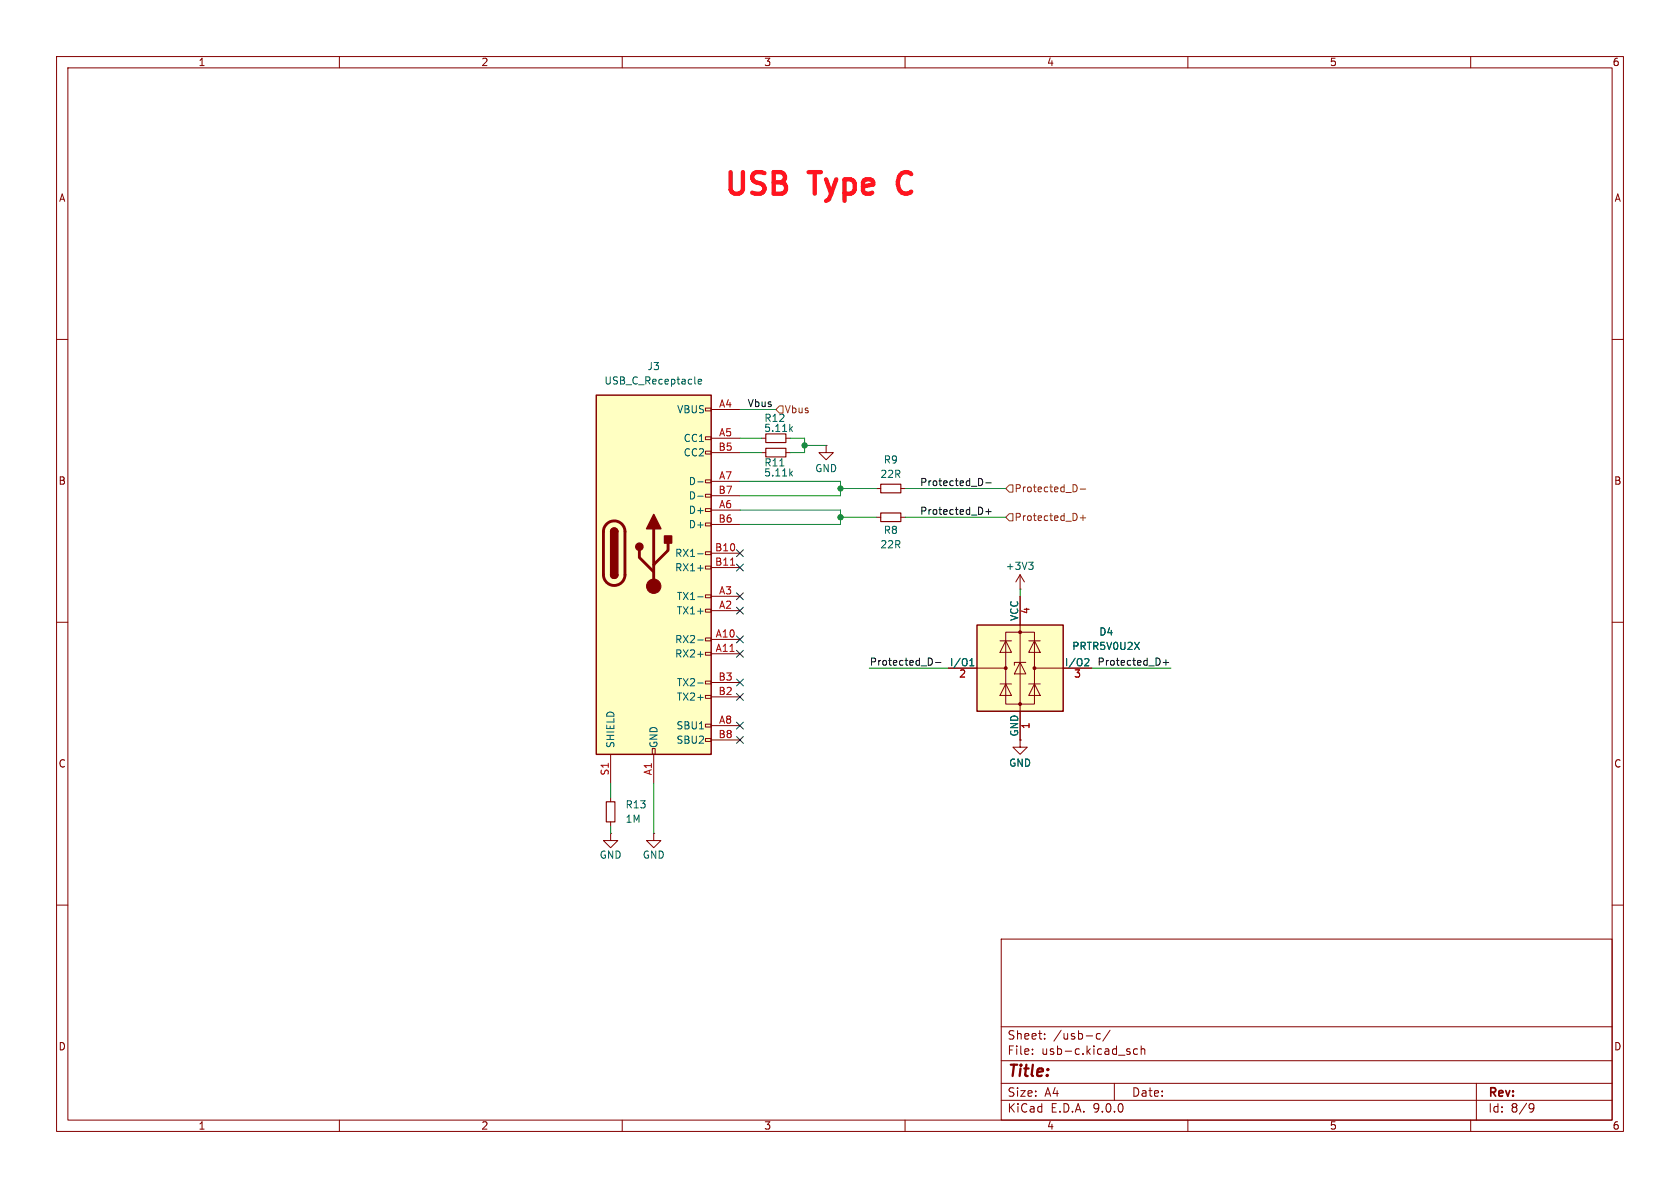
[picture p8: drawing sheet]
<svg xmlns="http://www.w3.org/2000/svg" width="297mm" height="210mm" viewBox="0 0 297 210" stroke-linecap="round" stroke-linejoin="round" font-family="sans-serif">
<g fill="none" stroke="#840000" stroke-width=".18">
<path d="M10 10h277v190h-277zM12 12h273v186h-273zM60 10v2M110 10v2M160 10v2M210 10v2M260 10v2M10 60h2M134.6 77.5h.8M138.9 77.5h.8M146 78.7v1.3h1.3l-1.3 1.3-1.2-1.3h1.2M146 78.7h.1"/>
<path d="M285 60h2M134.6 80h.8M138.9 80h.8M154.9 86.4h.8M159.3 86.4h.7M10 110h2M285 110h2M180.3 130.8v1.3h1.3l-1.3 1.3-1.2-1.3h1.2M10 160h2M177 166h108v32h-108zM285 160h2M60 198v2"/>
<path d="M110 198v2M160 198v2M177 194.5h108M177 191.5h108M177 187.5h108M177 181.5h108M182.5 186.3v.1M182.5 185.5v.1M184.7 183.6v.1M184.7 182.8v.1M194.5 182.8l-.4-.1-.3 .3v.4l.2 .2h.5M196.2 182.1l-1.2 2"/>
<path d="M197 191.5v3M199.6 185.9l.2 .2-.2 .3M199.6 185.4l.1 .1M201.1 185.5l-.4-.1-.3 .3v.4l.1 .2h.6M201.7 185.5l.3-.1 .3 .1 .1 .9M201.7 184.9v1.5M210 198v2M260 198v2M261 191.5v6.5M270.6 195.1l.5 .1a.99 .99 0 0 1-.4 1.4h-.2M271.2 195.7l-.3 .3h-.3"/>
</g>
<path d="M135.4 76.7h3.5v1.5h-3.5zM135.4 79.2h3.5v1.6h-3.5zM155.7 85.6h3.6v1.5h-3.6z" fill="none" stroke="#840000" stroke-width=".2"/>
<path d="M139.7 75.8l.4 .5M140.1 75.4l-.5 .5M137.9 82.4h.7M139.7 83.7l.4 .4M140.1 83.3l-.5 .5" fill="none" stroke="#006464" stroke-width=".18"/>
<path d="M105.4 69.9h20.3v63.5h-20.3z" fill="#ffffc2"/>
<g fill="none" stroke="#840000" stroke-width=".18">
<path d="M124.7 72.1h1v.5h-1zM124.7 77.2h1v.5h-1zM124.7 79.8h1v.5h-1zM125.7 72.4h5.1M125.7 77.5h5.1M124.7 84.8h1v.5h-1zM124.7 87.4h1v.5h-1zM124.7 89.9h1v.5h-1zM124.7 92.5h1v.5h-1zM124.7 97.5h1v.5h-1zM125.7 80h5.1M125.7 85.1h5.1"/>
<path d="M125.7 87.6h5.1M125.7 90.2h5.1M125.7 92.7h5.1M125.7 97.8h5.1M154.9 91.4h.8M159.3 91.4h.7M124.7 100.1h1v.5h-1zM124.7 105.2h1v.5h-1zM124.7 107.7h1v.5h-1zM124.7 112.8h1v.5h-1zM124.7 115.3h1v.5h-1zM125.7 100.3h5.1"/>
<path d="M125.7 105.4h5.1M125.7 108h5.1M125.7 113h5.1M125.7 115.6h5.1M180.3 104.1h.1M180.3 101.6l-.7 1.3M180.3 101.6l.8 1.3M180.3 101.6v2.5M107.9 133.4v5M115.3 132.3h.5v1.1h-.5zM115.6 133.4v5M124.7 120.4h1v.5h-1z"/>
<path d="M124.7 122.9h1v.5h-1zM124.7 128h1v.5h-1zM124.7 130.6h1v.5h-1zM125.7 120.7h5.1M125.7 123.2h5.1M125.7 128.3h5.1M125.7 130.8h5.1M107.9 147.3v1.3h1.3l-1.3 1.3-1.2-1.3h1.2M107.9 147.3h.1M107.9 141v.7M107.9 145.3v.8M115.6 147.3v1.3h1.2l-1.2 1.3-1.3-1.3h1.3"/>
<path d="M115.6 147.3h.1"/>
</g>
<path d="M105.4 69.9h20.3v63.5h-20.3zM107.9 94a.64 .64 0 0 1 .7-.7 .64 .64 0 0 1 .6 .7M107.9 101.6a.64 .64 0 0 0 .7 .6 .64 .64 0 0 0 .6-.6" fill="none" stroke="#840000" stroke-width=".25"/>
<path d="M107.2 92.6a1.9 1.9 0 0 1 2.1-.4 1.9 1.9 0 0 1 1.2 1.8v7.6a1.91 1.91 0 0 1-1.9 1.9 1.91 1.91 0 0 1-1.9-1.9v-7.8l.2-.6zM113 97.3v1.3l2.6 2.5M115.6 93.5v10.1M118.1 96v1.3l-2.5 2.5" fill="none" stroke="#840000" stroke-width=".51"/>
<g fill="#840000" stroke="#840000" stroke-width=".25">
<path d="M107.9 94h1.3v7.6h-1.3z"/>
<path d="M108.1 93.5a.64 .64 0 0 1 .7-.1 .64 .64 0 0 1 .4 .6h-1.3z"/>
<path d="M107.9 101.6h1.3a.64 .64 0 0 1-.6 .6 .64 .64 0 0 1-.7-.6z"/>
<path d="M115.6 90.9l1.2 2.6h-2.5z"/>
<path d="M117.5 94.7h1.2v1.3h-1.2z"/>
<circle cx="113" cy="96.6" r=".63"/>
</g>
<circle cx="115.6" cy="103.6" r="1.27" fill="#840000" stroke="#840000" stroke-width=".18"/>
<path d="M123.4 67.5l.6-.2v-.2l-.4-.1-.2 .2 .1 .6h.5M123.3 85.2h1M123.3 87.7h1M123.3 97.9h1M181.9 99.4h.7l-.4 .5M182.4 99.9l.2 .2v.3l-.2 .3M123.3 100.4h1M123.3 105.5h1M123.3 113.1h1M123.3 115.7h1M123.3 120.7h1" fill="none" stroke="#006464" stroke-width=".18"/>
<path d="M129.1 99.9h.8" fill="none" stroke="#a90000" stroke-width=".18"/>
<path d="M155.7 90.7h3.6v1.5h-3.6zM107.2 141.7h1.5v3.6h-1.5z" fill="none" stroke="#840000" stroke-width=".2"/>
<path d="M172.7 110.5h15.3v15.2h-15.3z" fill="#ffffc2"/>
<path d="M172.7 110.5h15.3v15.2h-15.3z" fill="none" stroke="#840000" stroke-width=".25"/>
<g fill="none" stroke="#840000" stroke-width=".18">
<path d="M167.6 118.1h10.2M176.8 113.3h2M177.8 111.8h5.1v12.7h-5.1zM177.8 113.3l1 2h-2zM180.3 117.1l1.1 2h-2.1zM180.3 105.4v25.4M181.4 117.1h-2.1v.5M181.9 113.3h2M182.9 113.3l1 2h-2zM182.9 118.1h10.1M176.8 120.9h2M177.8 120.9l1 2h-2z"/>
<path d="M181.9 120.9h2M182.9 120.9l1 2h-2z"/>
</g>
<g fill="#840000" stroke="#840000" stroke-width=".18">
<circle cx="177.8" cy="118.1" r=".25"/>
<circle cx="180.3" cy="111.8" r=".25"/>
<circle cx="180.3" cy="124.5" r=".25"/>
<circle cx="182.9" cy="118.1" r=".25"/>
</g>
<path d="M171.5 117.7h.7M171.5 116.8l.3-.4v1.3M192 116.4l.4 .1 .1 .3-.8 .9h.8" fill="none" stroke="#006464" stroke-width=".18"/>
<path d="M137.8 71.8h.6v1.2h-.6l-.6-.6zM177.8 91.4l.6-.6h.7v1.3h-.7zM177.8 86.4l.6-.7h.7v1.3h-.7zM190.2 85.7l.2 .5-.2 .7M191 91.5h.9M191 86.5h.9M191.5 91.1v.9" fill="none" stroke="#725600" stroke-width=".18"/>
<path d="M173.5 84.6l.2 .5-.2 .7M174.3 90.4h.9M174.3 85.4h.9M174.8 90v.9M164.6 116.4l.2 .5-.2 .6M165.4 117.1h.9M205.6 117.1h1M206.1 116.6v1" fill="none" stroke="#0f0f0f" stroke-width=".18"/>
<g fill="none" stroke="#009600" stroke-width=".18">
<path d="M130.8 77.5h3.8M130.8 72.4h6.4M139.7 77.5h2.5v2.5h-2.5M142.2 78.7h3.8M130.8 90.2h17.8v2.5h-17.8M130.8 85.1h17.8v2.5h-17.8M130.8 80h3.8M148.6 86.4h6.3M148.6 91.4h6.3M160 86.4h17.8M160 91.4h17.8M153.7 118.1h13.9"/>
<path d="M180.3 104.1v1.3M193 118.1h14M107.9 138.4v2.6M115.6 138.4v8.9M107.9 146.1v1.2"/>
</g>
<g fill="none" stroke="#000084" stroke-width=".18">
<path d="M130.2 97.2l1.2 1.2M130.2 99.7l1.2 1.2M131.4 97.2l-1.2 1.2M131.4 99.7l-1.2 1.2M130.2 107.3l1.2 1.3M130.2 115l1.2 1.2M130.2 112.4l1.2 1.2M130.2 104.8l1.2 1.2M131.4 107.3l-1.2 1.3M131.4 115l-1.2 1.2M131.4 112.4l-1.2 1.2M131.4 104.8l-1.2 1.2"/>
<path d="M130.2 127.7l1.2 1.2M130.2 130.2l1.2 1.2M130.2 120l1.2 1.3M130.2 122.6l1.2 1.2M131.4 127.7l-1.2 1.2M131.4 130.2l-1.2 1.2M131.4 120l-1.2 1.3M131.4 122.6l-1.2 1.2"/>
</g>
<g fill="#009600" stroke="#009600" stroke-width=".18">
<circle cx="148.6" cy="91.4" r=".46"/>
<circle cx="148.6" cy="86.4" r=".46"/>
<circle cx="142.2" cy="78.7" r=".46"/>
</g>
<g font-size="5.3" fill="#ff141f">
<text x="127.5" y="35.6">USB</text>
<text x="143.3" y="35.6">Type</text>
<text x="160.3" y="35.6">C</text>
</g>
<text font-size="2.8" fill="#840000" x="178" y="190.9">Title:</text>
<g font-size="2.1" fill="#840000">
<text x="178" y="184">Sheet:</text>
<text x="186.2" y="184">/usb-c/</text>
<text x="178" y="186.7">File:</text>
<text x="184.1" y="186.7">usb-c.kicad_sch</text>
<text x="178" y="196.9">KiCad</text>
<text x="178" y="194.1">Size:</text>
<text x="184.7" y="194.1">A4</text>
<text x="185.7" y="196.9">E.D.A.</text>
<text x="193.3" y="196.9">9.0.0</text>
<text x="200" y="194.1">Date:</text>
<text x="263" y="194.3">Rev:</text>
<text x="263" y="196.9">Id:</text>
<text x="267.1" y="196.9">8/9</text>
</g>
<g font-size="1.8" fill="#840000">
<text x="35" y="11.9">1</text>
<text x="85" y="11.9">2</text>
<text x="135" y="11.9">3</text>
<text x="185" y="11.9">4</text>
<text x="235" y="11.9">5</text>
<text x="285" y="11.9">6</text>
<text x="10.3" y="35.9">A</text>
<text x="285.3" y="35.9">A</text>
<text x="10.3" y="85.9">B</text>
<text x="285.3" y="85.9">B</text>
<text x="180.1" y="130.3" transform="rotate(-90 180.1 130.3)">GND</text>
<text x="10.3" y="135.9">C</text>
<text x="285.3" y="135.9">C</text>
<text x="10.3" y="185.9">D</text>
<text x="285.3" y="185.9">D</text>
<text x="35" y="199.9">1</text>
<text x="85" y="199.9">2</text>
<text x="135" y="199.9">3</text>
<text x="185" y="199.9">4</text>
<text x="235" y="199.9">5</text>
<text x="285" y="199.9">6</text>
</g>
<g font-size="1.8" fill="#006464">
<text x="114.4" y="65.6">J3</text>
<text x="106.8" y="68.2">USB_C_Receptacle</text>
<text x="119.6" y="73.3">VBUS</text>
<text x="135" y="76.6">5.11k</text>
<text x="135" y="74.8">R12</text>
<text x="120.8" y="78.3">CC1</text>
<text x="120.8" y="80.9">CC2</text>
<text x="135" y="82.7">R11</text>
<text x="144" y="83.7">GND</text>
<text x="156.1" y="82.1">R9</text>
<text x="121.7" y="86">D-</text>
<text x="121.7" y="88.5">D-</text>
<text x="135" y="84.4">5.11k</text>
<text x="155.5" y="84.7">22R</text>
<text x="121.7" y="91">D+</text>
<text x="121.7" y="93.6">D+</text>
<text x="156.1" y="94.6">R8</text>
<text x="119.2" y="98.7">RX1-</text>
<text x="119.2" y="101.2">RX1+</text>
<text x="155.5" y="97.1">22R</text>
<text x="177.7" y="100.9">+3V3</text>
<text x="119.6" y="106.3">TX1-</text>
<text x="119.2" y="113.9">RX2-</text>
<text x="119.6" y="108.8">TX1+</text>
<text x="180.1" y="109.9" transform="rotate(-90 180.1 109.9)">VCC</text>
<text x="194.2" y="112.6">D4</text>
<text x="119.2" y="116.4">RX2+</text>
<text x="167.8" y="117.9">I/O1</text>
<text x="188.2" y="117.9">I/O2</text>
<text x="189.5" y="115.1">PRTR5V0U2X</text>
<text x="119.6" y="121.5">TX2-</text>
<text x="119.6" y="124.1">TX2+</text>
<text x="119.5" y="129.1">SBU1</text>
<text x="119.5" y="131.7">SBU2</text>
<text x="108.8" y="132.3" transform="rotate(-90 108.8 132.3)">SHIELD</text>
<text x="116.4" y="132.3" transform="rotate(-90 116.4 132.3)">GND</text>
<text x="178.3" y="135.7">GND</text>
<text x="110.5" y="143.1">R13</text>
<text x="110.5" y="145.6">1M</text>
<text x="105.9" y="152">GND</text>
<text x="113.5" y="152">GND</text>
</g>
<g font-size="1.8" fill="#a90000">
<text x="127" y="72.1">A4</text>
<text x="127" y="77.2">A5</text>
<text x="126.9" y="79.8">B5</text>
<text x="126.9" y="87.4">B7</text>
<text x="127" y="84.8">A7</text>
<text x="127" y="89.9">A6</text>
<text x="126.9" y="92.5">B6</text>
<text x="126.3" y="97.5">B10</text>
<text x="126.3" y="100.1">B11</text>
<text x="127" y="105.2">A3</text>
<text x="127" y="107.7">A2</text>
<text x="126.4" y="112.8">A10</text>
<text x="182.3" y="108.7" transform="rotate(-90 182.3 108.7)">4</text>
<text x="126.4" y="115.3">A11</text>
<text x="126.9" y="120.4">B3</text>
<text x="126.9" y="122.9">B2</text>
<text x="169.5" y="120.1">2</text>
<text x="189.8" y="120.1">3</text>
<text x="126.9" y="130.6">B8</text>
<text x="127" y="128">A8</text>
<text x="182.3" y="129" transform="rotate(-90 182.3 129)">1</text>
<text x="107.7" y="137.2" transform="rotate(-90 107.7 137.2)">S1</text>
<text x="115.3" y="137.1" transform="rotate(-90 115.3 137.1)">A1</text>
</g>
<g font-size="1.8" fill="#0f0f0f">
<text x="132.1" y="72">Vbus</text>
<text x="162.6" y="86">Protected_D-</text>
<text x="162.6" y="91.1">Protected_D+</text>
<text x="153.7" y="117.8">Protected_D-</text>
<text x="193.9" y="117.8">Protected_D+</text>
</g>
<g font-size="1.8" fill="#725600">
<text x="138.6" y="73.3">Vbus</text>
<text x="179.3" y="87.2">Protected_D-</text>
<text x="179.3" y="92.3">Protected_D+</text>
</g>
</svg>
